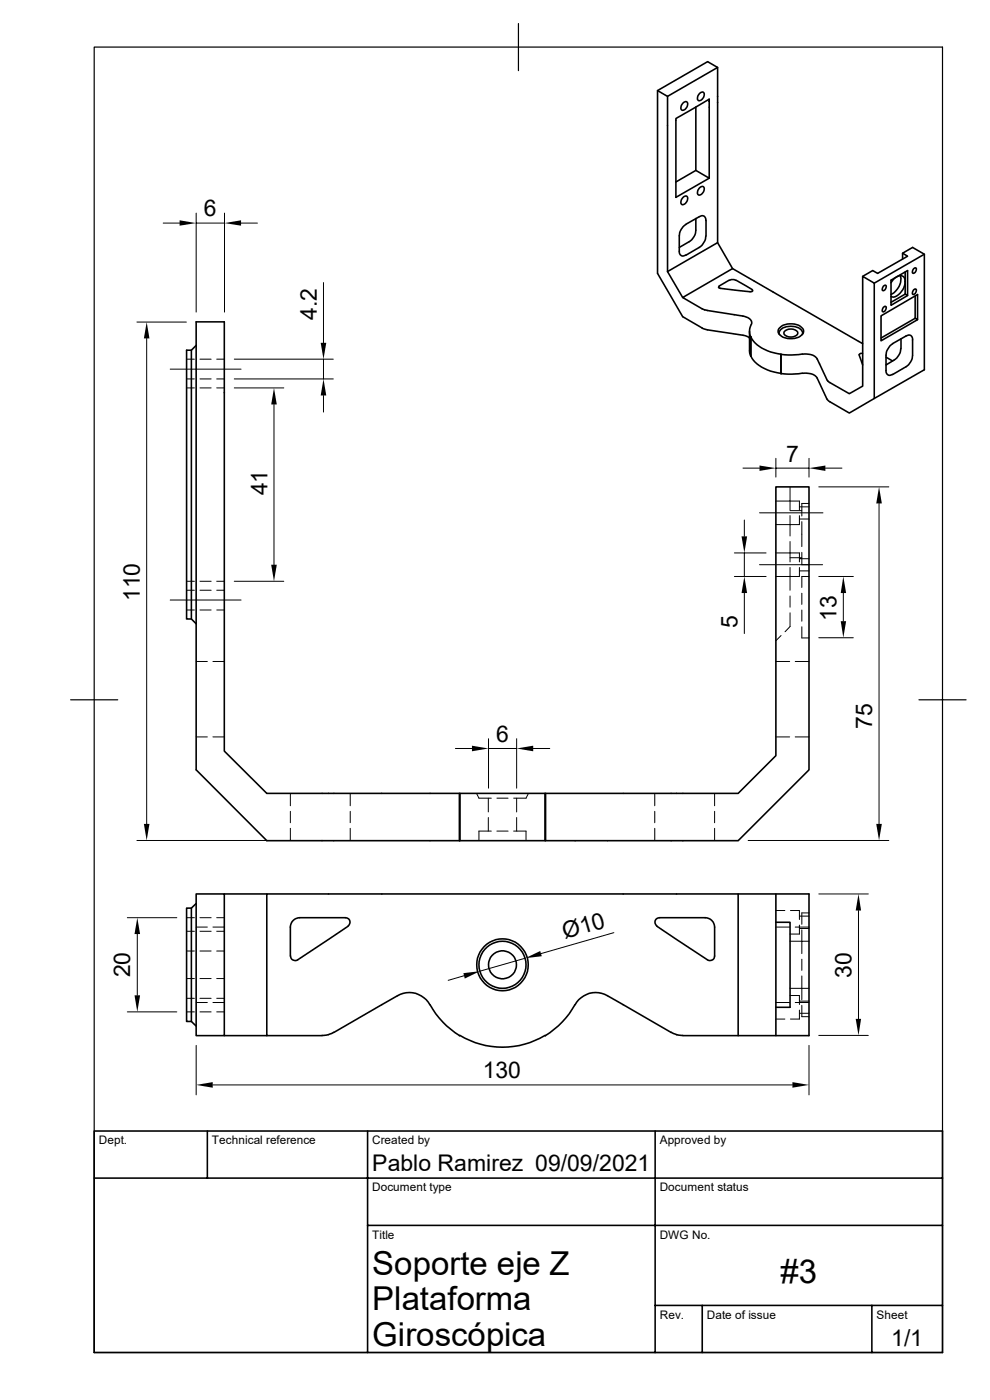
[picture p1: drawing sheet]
<svg xmlns="http://www.w3.org/2000/svg" width="210mm" height="297mm" viewBox="0 0 210 297" stroke-linecap="round" stroke-linejoin="round" font-family="sans-serif">
<g fill="none" stroke="#000" stroke-width=".34">
<path d="M139.5 19.2l2.1 1.2 10.6-6.1-2.1-1.2-10.6 6.1v38.8l5.3 9.2 4.2 2.4M148.4 19.8a.54 .54 0 0 1 .8-.2 .54 .54 0 0 1 .2 .8 .92 .92 0 0 1-1.4 .8v-.7zM152.2 14.3v37.2l3.2 5.5M141.6 20.4v37.2l3.2 5.5M144.9 21.8a.54 .54 0 0 1 .8-.2 .54 .54 0 0 1 .1 .8 .92 .92 0 0 1-1.3 .8v-.6zM147.6 22.7v13.5l-4.2 2.4M147.6 36.2l2.9 1.6v-16.8l-7.1 4.1v16.8l7.1-4.1M148.4 39.8a.54 .54 0 0 1 .8-.2 .54 .54 0 0 1 .2 .8 .92 .92 0 0 1-1.4 .8v-.6zM144.9 41.9a.54 .54 0 0 1 .8-.3 .54 .54 0 0 1 .1 .8 .92 .92 0 0 1-1.3 .9v-.7zM145.5 47.6a3.1 3.1 0 0 0-1.4 2.4v3.3a.84 .84 0 0 0 .4 .9 .84 .84 0 0 0 1-.1M147.6 46.4v2.4M147.6 48.9a3.1 3.1 0 0 1-1.4 2.4l-2.1 1.2"/>
<path d="M149.7 46.8a.83 .83 0 0 0-.4-1 .83 .83 0 0 0-1 .2l-2.8 1.6M149.7 50.1a3.3 3.3 0 0 1-1.4 2.4l-2.8 1.6M149.8 46.8v3.2M152.2 51.5l-10.6 6.1M154.7 59.4l-2.2 1.3M154.7 59.5l.5-.2 .9 .2M156.1 59.4l3.5 2M191 58.5a3.5 3.5 0 0 1-2 3.9M191.5 54.9v-1.2l2.1-1.2 2.5 1.4v24.5l-10.6 6.1M191.5 53.7l1 .7-6.3 3.6-1.1-.6-2.1 1.2M192 59.7a1.16 1.16 0 0 0-.7-1.2 1.16 1.16 0 0 0-1.4 .4l-.9 1.1M192 59.7v2.7l-3 1.7"/>
<path d="M192 57.7v2M192 59.7a3.7 3.7 0 0 1-2.4 3.3l-.6-.1M193.8 57l.5-.1a.78 .78 0 0 1-.7 1.1l-.1-.3zM196.1 53.9l-10.6 6.2M40.6 74.3h-1v57h1M41.6 73.3l-1 1v57l1 1M148.9 65.5l1.2 .4 7.5 1.2a1.84 1.84 0 0 1 1.9 1.5l-.1 .2M148.9 69.6l1.2 .4 7.9 1.2 1 .5M149 65.5l-4.2-2.4 10.6-6.1 27.6 15.9M152.6 60.7l-.2 .3 .4 .2M152.8 61.2l6.3 .7M159 70.3v4.3l.3 .9"/>
<path d="M159.3 71.5v4.1v-4.1M159.3 71.5h.1M159.3 71.5a7.9 7.9 0 0 0 6.4 3.6M159.3 75.6a7.9 7.9 0 0 0 6.4 3.6M159.3 68.9l-.3 1.2 .3 1.4M159.6 61.5v.3l-.5 .1M165.2 69.7a3.7 3.7 0 0 1 5.1 0 1.11 1.11 0 0 1-.5 1.6 3.5 3.5 0 0 1-4.7-.7zM165.4 71a1.47 1.47 0 0 1 1.5-1.7 2.95 2.95 0 0 1 3.4 1.2l-.1 .5M165.7 75.2v4.1zM165.7 79.2l3 .1a7.1 7.1 0 0 1 3.8 .2l.9 .7 2.1 4.6 .3 .3 4.4 2.5 5.3-3.1v-24.4l-2.5-1.5v23.3l-2.8 1.6-4.4-2.5-.4-.5M166.5 70.3a1.83 1.83 0 0 1 2.7 .4 1.71 1.71 0 0 1-2.9 0zM170.2 75.1l-2.2 .2-2.3-.1"/>
<path d="M170.3 75.1a2.98 2.98 0 0 1 3.1 1.1l2 4.3M182.2 75.3l.8 2.1M183 75h-.5l-.2 .3M187.4 65.2l.5-.2a.78 .78 0 0 1-.7 1.1v-.3zM187.4 60.7l.5-.2a.78 .78 0 0 1-.7 1.1v-.3zM188 75.8l1.4 .8M191.1 74a3.1 3.1 0 0 1-1.4 2.4l-1.7 1M191.1 71.9v2.1M192 62.4l.5 .3v-5.3l-3.5 2v5.4l3.5-2.1M193.6 75.4v-3.3a.83 .83 0 0 0-.4-.9 .83 .83 0 0 0-1 .1l-2.8 1.6a3.3 3.3 0 0 0-1.4 2.5v3.2a.84 .84 0 0 0 .4 .9 .84 .84 0 0 0 1-.1M193.6 75.4a3.1 3.1 0 0 1-1.4 2.4l-2.8 1.7M193.8 61.5l.5-.2a.78 .78 0 0 1-.7 1.1l-.1-.3z"/>
<path d="M194.1 62.8v4.7l-7.2 4.2M194.1 67.5l.5 .3v-5.3l-7.7 4.5v5.3l7.7-4.5M97.5 168.3v10.1M97.6 168.3v10.1h-.1M97.6 178.4h18M115.6 168.3v10.1h.1M115.7 168.3v10.1h40.9l15-15.1v-60h-7v57l-8 8h-100l-9-9v-91h-6v95l15 15.1h40.9M40.6 192.7h-1v24h1M41.6 189.7h6v30h-6zM41.6 191.7l-1 1v24l1 1M47.6 189.7h9M139.2 194.9l.7-.2h9.7a2.02 2.02 0 0 1 2 2v6.1a.98 .98 0 0 1-1.5 .8l-10.7-7.1-.5-.9z"/>
<path d="M156.6 189.7v30M164.6 189.7v30M164.6 195.7h3v18h-3M47.6 219.7h9M61.6 202.8a.98 .98 0 0 0 1.6 .8l10.6-7.1a1 1 0 0 0 .4-1.1 1 1 0 0 0-.9-.7h-9.7a2.02 2.02 0 0 0-2 2v6.1M68.3 219.7h-11.7v-30h115v30h-26.7M70.8 219a4.5 4.5 0 0 1-2.5 .7M91.2 213.1a4.9 4.9 0 0 0-6.9-1.9l-13.5 7.8M91.2 213.1a17.3 17.3 0 0 0 6.4 6.6M97.6 219.7a17.5 17.5 0 0 0 18 0M142.4 219l-13.5-7.8a5 5 0 0 0-6.9 1.9 17.3 17.3 0 0 1-6.4 6.6M142.4 219a4.5 4.5 0 0 0 2.5 .7"/>
<path d="M20 239.9h179.9v47h-179.9zM44 239.9v10M78 239.9v47M139 239.9v47M20 249.9h179.9M78 260h121.9M139 276.9h60.9M149 276.9v10M185 276.9v10"/>
<circle cx="106.6" cy="204.7" r="5.5"/>
<circle cx="106.6" cy="204.7" r="2.97"/>
<circle cx="106.6" cy="204.7" r="5"/>
</g>
<g fill="none" stroke="#000" stroke-width=".21">
<path d="M34.6 47.3h3.5M41.6 45.2v21M41.6 47.3h6M47.6 45.2v21M51.1 47.3h3.5M68.6 59.9v12.8M29 68.3h10.5M31.1 71.8v103M36.1 78.3h15M39.6 76.2h1.6M42.4 76.2h2.4M46 76.2h1.6"/>
<path d="M49.7 76.2h21M68.6 76.2v4.2M39.6 82.3h1.6M39.6 80.4h1.6M42.4 82.3h2.4M42.4 80.4h2.4M46 82.3h1.6M46 80.4h1.6M49.7 82.3h10.5M49.7 80.4h21M58.1 85.8v34M68.6 83.9v3.5"/>
<path d="M157.6 99.3h3.5M164.6 97.2v4M164.6 99.3h7M171.6 97.2v4M175.1 99.3h3.5M155.8 117.3h6.7M157.9 110.3v3.5M157.9 117.3v5M161.1 119.8h13.4M161.1 108.8h13.5M164.6 117.3h5v1.9M167.6 103.3v3h-3"/>
<path d="M167.6 114.9v4.3M167.6 108.3h2.5M167.6 118.3h2.5M167.6 109.4v4.3M167.6 108.2v-1.9h2v1.9M169.6 118.5h2M169.6 110.1h2M169.6 107.5h2M169.6 109.4v1.9h-5M170.1 110.7v5.3M170.1 117.2v2.6M171.6 106.8h-1.5v2.7"/>
<path d="M173.7 103.3h14.9M186.5 106.8v68M36.1 127.3h15M39.6 123.3h1.6M39.6 125.2h1.6M39.6 129.4h1.6M42.4 123.3h2.4M42.4 125.2h2.4M42.4 129.4h2.4M46 123.3h1.6M46 125.2h1.6M46 129.4h1.6"/>
<path d="M49.7 123.3h10.5M155.8 122.3h6.7M157.9 125.8v8.6M165.7 134.8l-1.1 1.1M167.6 130v2.9l-1.1 1.1M167.6 126.4v2.4M167.6 120.4v4.8M169.6 121.1h2M169.6 120.4v1.9h-5M170.1 125.9v2.3M170.1 129.4v2.4M170.1 133v2.3h1.5"/>
<path d="M171.6 122.3h-1.5v2.3M173.7 122.3h7.3M173.7 135.3h7.3M178.9 125.8v6M41.6 140.3h2.4M41.6 156.3h2.4M45.2 140.3h2.4M45.2 156.3h2.4M96.6 158.8h3.5M103.6 156.7v10.5M103.6 158.8h6M109.6 156.7v10.5"/>
<path d="M113.1 158.8h3.5M164.6 140.3h2.9M164.6 156.3h2.9M168.7 140.3h2.9M168.7 156.3h2.9M29 178.3h39.7M61.6 168.3v2.6M61.6 172.1v2.4M61.6 175.7v2.7M74.3 168.3v2.6M74.3 172.1v2.4M74.3 175.7v2.7"/>
<path d="M101.1 168.3l.5 1h2.6M103.6 169.3v3M103.6 173.4v2.9M104.2 176.3h-2.6v2.1M105.4 169.3h2.4M105.4 176.3h2.4M109 176.3h2.6v2.1M109.6 169.3v3M109.6 173.4v2.9M112.1 168.3l-.5 1h-2.6M138.9 168.3v2.6M138.9 172.1v2.4"/>
<path d="M138.9 175.7v2.7M151.6 168.3v2.6M151.6 172.1v2.4M151.6 175.7v2.7M158.7 178.3h29.9M27 194.7h10.5M29.1 198.2v13M39.6 194.7h1.6M39.6 197.6h1.6M41.6 196.7h2.4M42.4 194.7h2.4M42.4 197.6h2.4"/>
<path d="M45.2 196.7h2.4M46 194.7h1.6M46 197.6h1.6M130.2 197.9l-15.4 4.4M164.6 196.7h2.9M164.6 193.2h1.9M167.7 193.2h1.9v1.9M168.7 196.7h2.9M169.6 197h2M169.6 194.4h2M169.6 196.3v1.9h-2M170.1 197.3v2.4h-2.5"/>
<path d="M171.6 199.7h-1.5v2.6M171.6 193.7h-1.5v2.4M173.7 189.7h10.5M182.1 193.2v23M27 214.7h10.5M39.6 214.7h1.6M39.6 207.6h1.6M39.6 211.8h1.6M39.6 201.8h1.6M41.6 212.7h2.4M42.4 214.7h2.4M42.4 207.6h2.4"/>
<path d="M42.4 211.8h2.4M42.4 201.8h2.4M45.2 212.7h2.4M46 214.7h1.6M46 207.6h1.6M46 211.8h1.6M46 201.8h1.6M98.4 207l-3.3 1M111.4 203.3l-9.6 2.7M164.6 212.7h2.9M164.6 216.2h1.9M167.6 211.2h2v1.9"/>
<path d="M168.7 212.7h2.9M169.6 215h2M169.6 212.4h2M169.6 214.3v1.9h-1.9M170.1 203.5v2.4M170.1 207.1v5M170.1 213.3v2.4h1.5M171.6 209.7h-4M173.7 219.7h10.5M41.6 221.8v10.5M45.1 230.2h123M171.6 221.8v10.5"/>
</g>
<path d="M20 10h179.9v276.9h-179.9zM110 5v10M15 148.5h10M194.9 148.5h10" fill="none" stroke="#000" stroke-width=".25"/>
<g fill="#000">
<path d="M38.1 46.7l3.5 .6-3.5 .6zM47.6 47.3l3.5-.6v1.2zM31.1 68.3l.6 3.5h-1.2zM68 72.7h1.2l-.6 3.5zM58.1 82.3l.6 3.5h-1.2zM68.6 80.4l.6 3.5h-1.2zM161.1 98.8l3.5 .5-3.5 .6zM171.6 99.3l3.5-.5v1.1zM57.5 119.8h1.2l-.6 3.5zM157.3 113.8h1.2l-.6 3.5zM186.5 103.3l.6 3.5h-1.2zM157.9 122.3l.6 3.5h-1.2z"/>
<path d="M178.9 122.3l.6 3.5h-1.1zM178.4 131.8h1.1l-.6 3.5zM100.1 158.2l3.5 .6-3.5 .6zM109.6 158.8l3.5-.6v1.2zM30.5 174.8h1.2l-.6 3.5zM185.9 174.8h1.2l-.6 3.5zM29.1 194.7l.6 3.5h-1.2zM182.1 189.7l.6 3.5h-1.2zM28.5 211.2h1.2l-.6 3.5zM98.3 206.5l3.5-.5-3.2 1.6zM111.4 203.3l3.2-1.5 .3 1.1zM181.5 216.2h1.2l-.6 3.5z"/>
<path d="M41.6 230.2l3.5-.6v1.2zM168.1 229.6l3.5 .6-3.5 .6z"/>
</g>
<g font-size="7">
<text x="79" y="270.5">Soporte eje Z</text>
<text x="165.6" y="272.2">#3</text>
<text x="79" y="278">Plataforma</text>
<text x="79" y="285.5">Giroscópica</text>
</g>
<g font-size="4.9">
<text x="43.3" y="45.8">6</text>
<text x="67.2" y="67.9" transform="rotate(-90 67.2 67.9)">4.2</text>
<text x="166.7" y="97.9">7</text>
<text x="56.7" y="105.1" transform="rotate(-90 56.7 105.1)">41</text>
<text x="29.7" y="127.6" transform="rotate(-90 29.7 127.6)">110</text>
<text x="177.5" y="131.7" transform="rotate(-90 177.5 131.7)">13</text>
<text x="156.5" y="133.2" transform="rotate(-90 156.5 133.2)">5</text>
<text x="185" y="154.6" transform="rotate(-90 185 154.6)">75</text>
<text x="105.3" y="157.4">6</text>
<text x="119.8" y="199.3" transform="rotate(-16 119.8 199.3)">Ø10</text>
<text x="27.6" y="207.3" transform="rotate(-90 27.6 207.3)">20</text>
<text x="180.6" y="207.4" transform="rotate(-90 180.6 207.4)">30</text>
<text x="102.4" y="228.7">130</text>
<text x="79" y="248.5">Pablo Ramirez 09/09/2021</text>
<text x="189.1" y="285.6">1/1</text>
</g>
<g font-size="2.5">
<text x="21" y="242.7">Dept.</text>
<text x="45" y="242.7">Technical reference</text>
<text x="78.9" y="242.7">Created by</text>
<text x="140" y="242.7">Approved by</text>
<text x="79" y="252.8">Document type</text>
<text x="139.9" y="252.8">Document status</text>
<text x="79" y="262.8">Title</text>
<text x="139.9" y="262.8">DWG No.</text>
<text x="140" y="279.7">Rev.</text>
<text x="149.9" y="279.7">Date of issue</text>
<text x="186" y="279.7">Sheet</text>
</g>
</svg>
